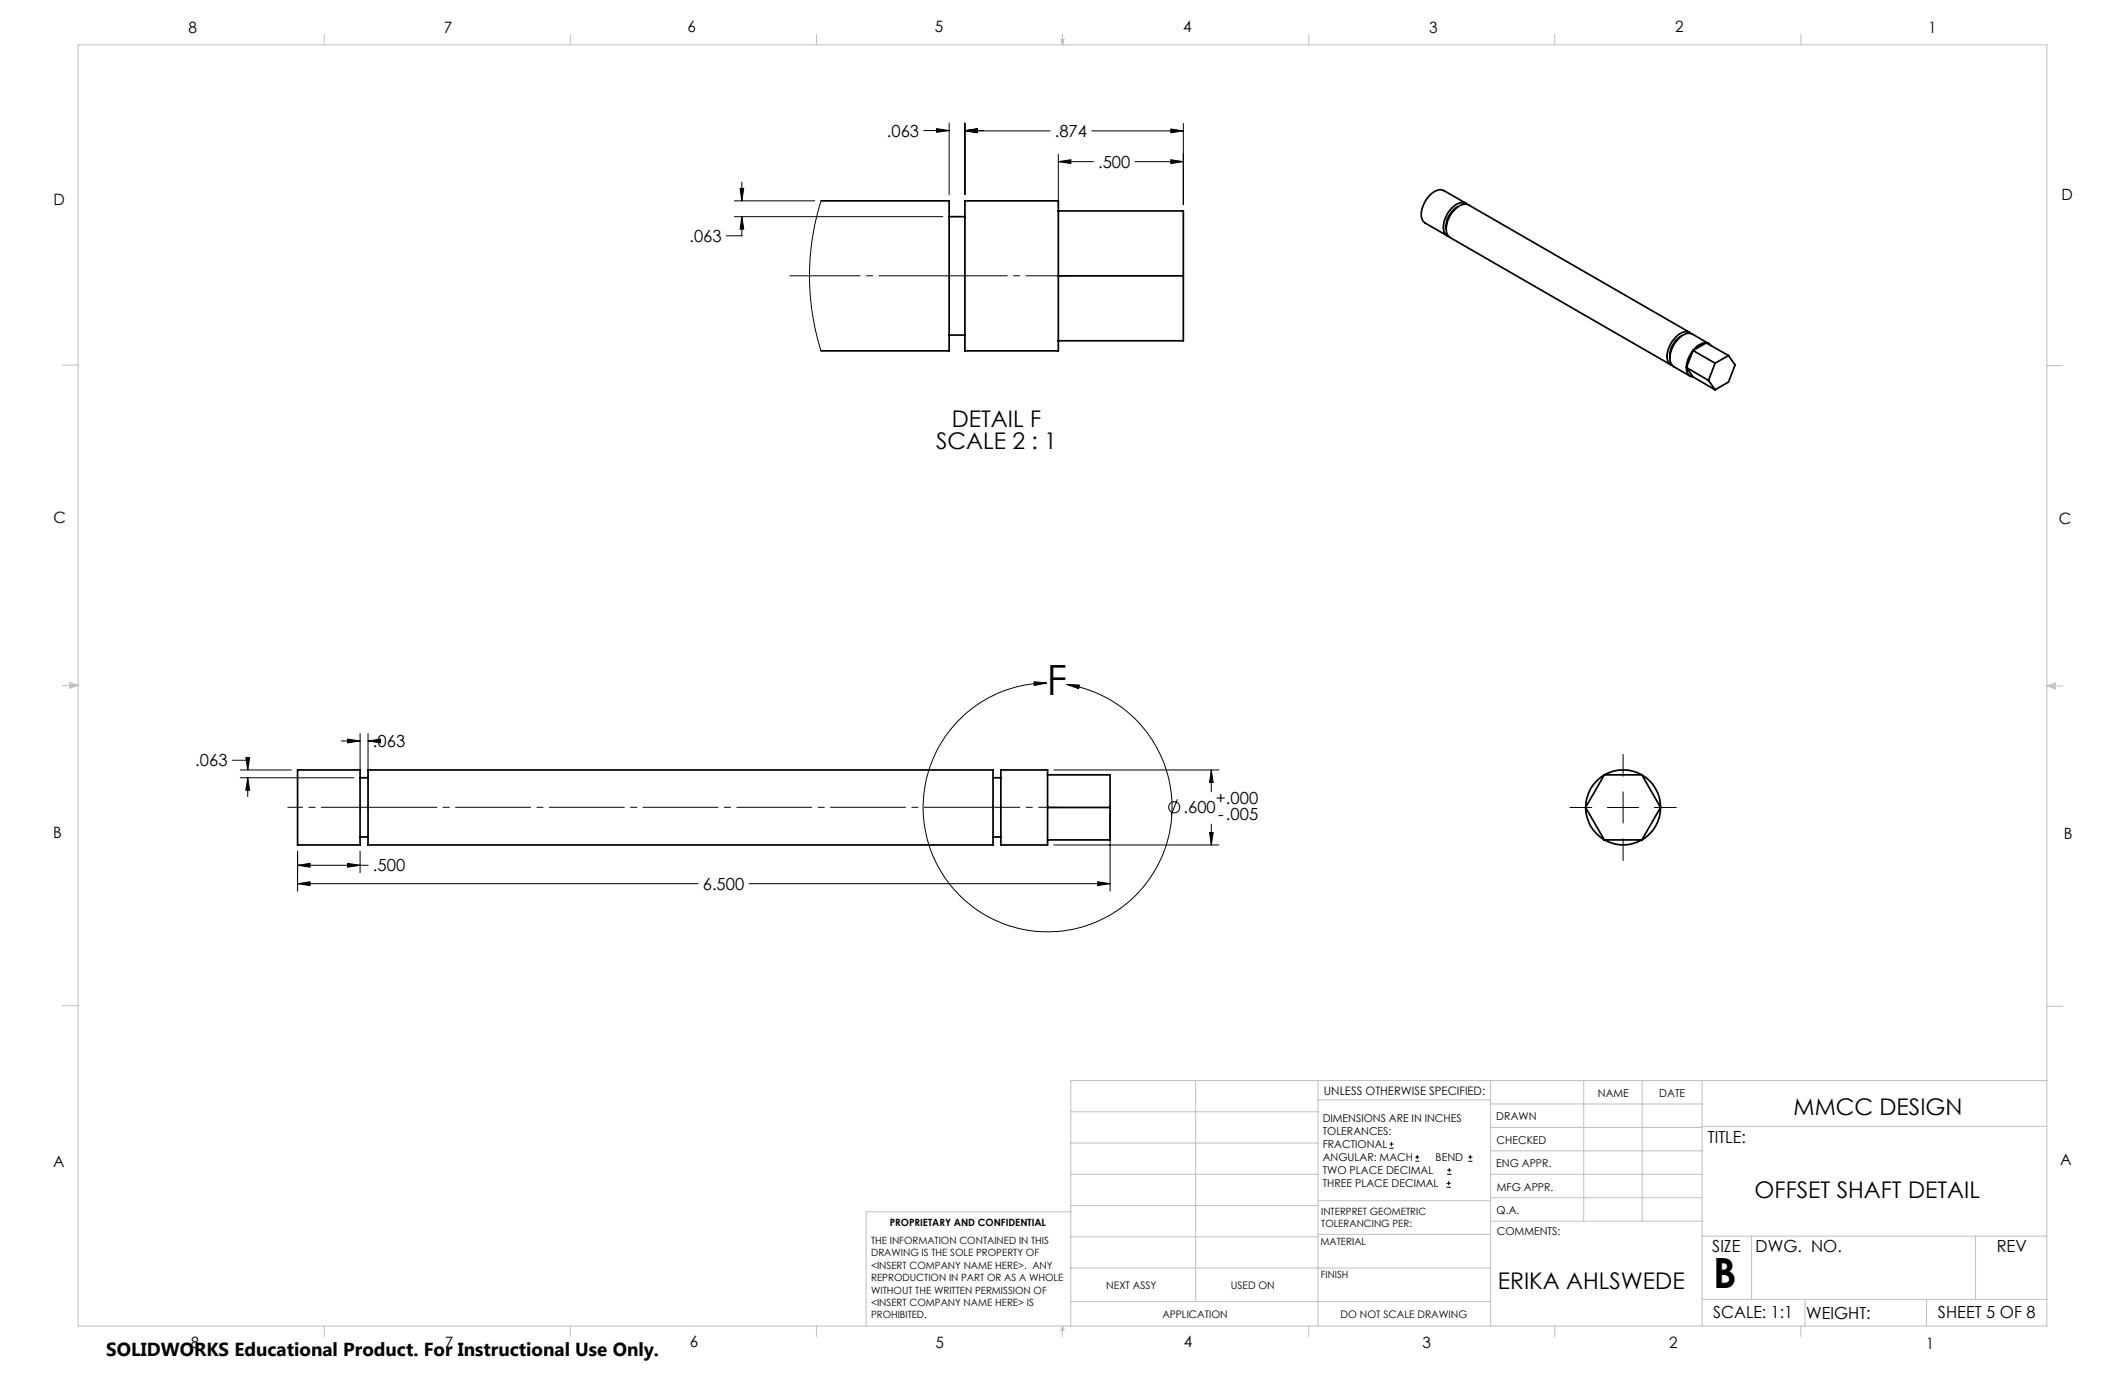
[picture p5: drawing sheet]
<svg xmlns="http://www.w3.org/2000/svg" width="432mm" height="279mm" viewBox="0 0 432 279" stroke-linecap="round" stroke-linejoin="round" font-family="sans-serif">
<g fill="none" stroke="#000" stroke-width=".2">
<path d="M150.4 38.3h.7l-.4 2.5zM150.7 37v3.8M187.7 26.5h5.2M190.3 26.1l2.6 .4-2.6 .4zM192.9 25v14.5M196.1 25v14.5M196.1 26.6h17.3M196.1 26.5h3.8M196.1 26.6l2.5-.4v.8zM196.1 26.5l2.5-.4v.8zM215.1 31.3v10.3M215.1 32.8h7.1"/>
<path d="M215.1 32.8l2.5-.3v.7zM221.8 26.6h18.7M230.6 32.8h9.9M237.9 32.5l2.6 .3-2.6 .4zM237.9 26.2l2.6 .4-2.6 .4zM240.5 25.1v16.5M149.2 44h42.4M149.2 40.8h16.4M150.7 44v3.9h-3.1M150.7 44l.4 2.6h-.7zM166.8 40.8l-1 3.9-.8 3.9-.5 5.9v4l.5 4.8 .8 4.2 1 3.8M210.1 138.5l2.6 .3-2.6 .5z"/>
<path d="M212.7 138.8a25.3 25.3 0 0 0-22.4 36.6 25.3 25.3 0 0 0 42.8 3.8 25.3 25.3 0 0 0-15.6-40l-.8-.1M216.7 139.1l2.6 .1-.1 .7zM47.2 154.5h3.1v2M48.8 156.5h10.4M48.8 158h23.1M50 153.9h.7l-.4 2.6zM50.3 158l.4 2.6h-.7zM50.3 158v3.9M69.4 150.6h3.8M70.6 150.2l2.6 .4-2.6 .4zM73.2 149v7.8M74.8 150.6l2.5-.4v.8z"/>
<path d="M74.8 149v7.8M74.8 150.6h.1M214.1 156.5h33.6M246.1 156.5v4.4M246.1 156.5l.4 2.5h-.7zM329.8 153.3v4.4M60.5 173v8.1M60.5 179.6h81.4M60.5 175.8h14.3M60.5 179.6l2.5-.4v.8zM60.5 175.8l2.5-.4v.8zM70.6 175.4l2.6 .4-2.6 .4z"/>
<path d="M73.2 173v4.3M152.2 179.6h73.4M214.1 171.7h33.6M223 179.2l2.6 .4-2.6 .4zM225.6 165.3v15.8M239.3 162.4l-1.4 3.3M245.8 169.2h.7l-.4 2.5zM246.1 167.5v4.2M319 164.1h4.5M326.6 164.1h6.4M329.8 160.9v6.4M329.8 170.4v4.5"/>
<path d="M336.2 164.1h4.4M282.3 233.3h.9M282.3 232.5h.9M282.8 232.1v.8M287.6 236h.8M287.6 235.1h.8M288 234.7v.8M294.1 238.6h.8M294.1 237.8h.8M294.5 237.4v.8M298.3 236h.9M298.3 235.1h.9"/>
<path d="M298.8 234.7v.8M293.9 241.3h.9M293.9 240.5h.9M294.4 240v.8"/>
<circle cx="238.6" cy="164" r="1.14"/>
</g>
<path d="M217.1 56h-21" fill="none" stroke="#000" stroke-width=".2" stroke-dasharray="15.2 1.3 1.3 1.3" stroke-dashoffset="6.6"/>
<path d="M192.9 56h-32.4" fill="none" stroke="#000" stroke-width=".2" stroke-dasharray="15.2 1.3 1.3 1.3" stroke-dashoffset="1"/>
<path d="M196.1 56h-3.2M74.8 164h-1.6M203.4 164h-1.6" fill="none" stroke="#000" stroke-width=".2" stroke-dasharray="15.2 1.3 1.3 1.3"/>
<path d="M214.9 164h-11.5" fill="none" stroke="#000" stroke-width=".2" stroke-dasharray="15.2 1.3 1.3 1.3" stroke-dashoffset="11.4"/>
<path d="M73.2 164h-14.7" fill="none" stroke="#000" stroke-width=".2" stroke-dasharray="15.2 1.3 1.3 1.3" stroke-dashoffset="7.4"/>
<path d="M201.8 164h-127" fill="none" stroke="#000" stroke-width=".2" stroke-dasharray="15.2 1.3 1.3 1.3" stroke-dashoffset="1.3"/>
<g fill="none" stroke="#c0c0c0" stroke-width=".2">
<path d="M15.9 9.1h400v260.4h-400zM65.9 6.9v2.2M115.9 6.9v2.2M165.9 6.9v2.2M215.6 8h.6l-.3 1.1zM215.7 8l.2 1.1M215.9 6.9v2.2M216 8l-.1 1.1M265.9 6.9v2.2M315.9 6.9v2.2M365.9 6.9v2.2M12.7 74.2h3.2"/>
<path d="M415.9 74.3h3.2M12.7 139.3h3.2M14.2 139.1l1.7 .2M14.2 138.7l1.7 .6-1.7 .5zM15.9 139.3l-1.7 .3M415.9 139.4h3.2M415.9 139.4l1.8-.6v1.2zM415.9 139.4l1.8 .3M417.7 139.2l-1.8 .2M12.7 204.4h3.2M243 219.6v44.9M267.8 219.6v49.9"/>
<path d="M302.9 219.6v49.9M321.8 219.6v28.5M333.7 219.6v28.5M345.9 219.6v49.9M415.9 204.5h3.2M415.9 219.6h-198.3v49.9M217.6 238.6h50.2M217.6 232.3h50.2M217.6 225.9h50.2M267.8 223.5h35.1M302.9 233.9h43M302.9 229.1h43"/>
<path d="M302.9 224.3h43M302.9 238.6h43M345.9 228.9h70M217.6 257.7h85.3M217.6 251.3h50.2M217.6 245h50.2M217.6 246.2h-41.6v23.3M267.8 250.8h35.1M267.8 244h35.1M302.9 248.1h43M302.9 243.4h43M345.9 251.2h70"/>
<path d="M355.9 251.2v12.9M401.4 251.2v12.9M65.9 269.5v2.1M115.9 269.5v2.1M165.9 269.5v2.1M215.9 269.5v2.1M215.9 269.5l.3 .8h-.6zM217.6 264.5h85.3M265.9 269.5v2.1M315.9 269.5v2.1M345.9 264.1h70M365.9 269.5v2.1"/>
<path d="M366.8 264.1v5.4M391.5 264.1v5.4"/>
</g>
<g fill="#000">
<path d="M210.1 138.5l2.6 .3-2.6 .5zM216.7 139.1l2.6 .1-.1 .7z"/>
<path d="M246.1 156.5l.4 2.5h-.7zM245.8 169.2h.7l-.4 2.5zM60.5 179.6l2.5-.4v.8zM223 179.2l2.6 .4-2.6 .4zM50 153.9h.7l-.4 2.6zM50.3 158l.4 2.6h-.7zM74.8 150.6l2.5-.4v.8zM70.6 150.2l2.6 .4-2.6 .4zM60.5 175.8l2.5-.4v.8zM70.6 175.4l2.6 .4-2.6 .4zM215.1 32.8l2.5-.3v.7zM237.9 32.5l2.6 .3-2.6 .4zM196.1 26.6l2.5-.4v.8zM237.9 26.2l2.6 .4-2.6 .4zM196.1 26.5l2.5-.4v.8zM190.3 26.1l2.6 .4-2.6 .4zM150.7 44l.4 2.6h-.7zM150.4 38.3h.7l-.4 2.5z"/>
</g>
<g fill="none" stroke="#000" stroke-width=".35">
<path d="M166.8 40.8h26.1v30.5h-26.1M192.9 44h3.2M215.1 42.9v-2.1h-19v30.5h19v-2M215.1 42.9v13.2M215.1 56.1v13.2M215.1 56.1h25.4M215.1 42.9h25.4v26.4h-25.4M296.3 42a4.6 4.6 0 0 0-2.4 4.1M297.9 41.3l-4.5-2.6a2.75 2.75 0 0 0-3.2 1.4 4.7 4.7 0 0 0-1.1 4.7l.4 .5 4.6 2.6M298.1 41.5a2.04 2.04 0 0 0-2.7 .4 5.1 5.1 0 0 0-1.9 5.5l.5 .5 .4 .1M192.9 68.1h3.2M341.7 68.3a4.7 4.7 0 0 0-2.4 4.1"/>
<path d="M342.7 74.7a1.63 1.63 0 0 0 1.3 1.9M342.7 74.7l4.5 2.6M342.7 74.7l1.3 1.9M343.4 67.6l-45-25.9a2.46 2.46 0 0 0-2.8 .9 5.1 5.1 0 0 0-1.5 5.1l.5 .6 44.9 25.9M343.6 67.8a2.04 2.04 0 0 0-2.7 .4 5.1 5.1 0 0 0-1.9 5.4l.8 .7M344 71.2a5.7 5.7 0 0 0-1.3 3.5M344 71.2l-1.3 3.5M344 71.2l4.5 2.6M344 76.6l4.5 2.6M346.7 69.7a3.4 3.4 0 0 0-2.7 1.5M346.7 69.7h.3l.7 .5M346.7 69.7l-2.7 1.5"/>
<path d="M346.7 69.7l4.5 2.5M347.2 77.3l1.3 1.9M347.3 69.9l-3.4-2a2.46 2.46 0 0 0-2.9 1 5.4 5.4 0 0 0-1.6 4.7l.7 .9 3.4 1.9M348.5 73.8l-1.3 3.5M351.2 72.2l-2.7 1.6M351.2 72.2l1.4 2-1.4 3.4-2.7 1.6M60.5 156.5h12.7v15.2h-12.7zM73.2 158h1.6M74.8 156.5h127v15.2h-127zM201.8 158h1.6M212.9 157.4v-.9h-9.5v15.2h9.5v-1M212.9 157.4v6.7"/>
<path d="M212.9 157.4h12.7v13.3h-12.7M326 157.4a7.8 7.8 0 0 1 7.6 0M326 157.4a7.7 7.7 0 0 0-3.8 6.7M326 157.4h7.6M326 157.4l-3.8 6.7M333.6 157.4a7.7 7.7 0 0 1 3.8 6.7M333.6 157.4l3.8 6.7M73.2 170.1h1.6M201.8 170.1h1.6M212.9 164.1v6.6M212.9 164.1h12.7M322.2 164.1a7.6 7.6 0 0 0 3.8 6.6"/>
<path d="M322.2 164.1l3.8 6.6M326 170.7a7.6 7.6 0 0 0 7.6 0M326 170.7h7.6M337.4 164.1a7.6 7.6 0 0 1-3.8 6.6M337.4 164.1l-3.8 6.6"/>
</g>
<g font-size="8.5">
<text x="212.7" y="141.3">F</text>
<text x="348.1" y="261.8">B</text>
</g>
<g font-size="4.7">
<text x="193.4" y="86.8">DETAIL F</text>
<text x="190.2" y="91.3">SCALE 2 : 1</text>
<text x="364.5" y="226.5">MMCC DESIGN</text>
<text x="356.5" y="243.5">OFFSET SHAFT DETAIL</text>
<text x="304.4" y="261.9">ERIKA AHLSWEDE</text>
</g>
<text font-size="3.8" x="21.6" y="275.5">SOLIDWORKS Educational Product. For Instructional Use Only.</text>
<g font-size="3.4">
<text x="180.2" y="27.8">.063</text>
<text x="214.3" y="27.9">.874</text>
<text x="223.1" y="34.1">.500</text>
<text x="140.1" y="49.2">.063</text>
<text x="39.7" y="155.8">.063</text>
<text x="75.8" y="151.8">.063</text>
<text x="240.5" y="165.3">.600</text>
<text x="247.1" y="163.4">+.000</text>
<text x="247.5" y="166.7">-.005</text>
<text x="75.8" y="177.1">.500</text>
<text x="142.8" y="180.8">6.500</text>
<text x="347.1" y="232.3">TITLE:</text>
<text x="347.9" y="254.3">SIZE</text>
<text x="356.7" y="254.4">DWG. NO.</text>
<text x="405.7" y="254.5">REV</text>
<text x="348.1" y="267.9">SCALE: 1:1</text>
<text x="367" y="268">WEIGHT:</text>
<text x="393.8" y="267.9">SHEET 5 OF 8</text>
</g>
<g font-size="3.2">
<text x="38.3" y="6.7">8</text>
<text x="90.2" y="6.7">7</text>
<text x="139.7" y="6.5">6</text>
<text x="190" y="6.5">5</text>
<text x="240.4" y="6.5">4</text>
<text x="290.4" y="6.7">3</text>
<text x="340.4" y="6.5">2</text>
<text x="391.9" y="6.7">1</text>
<text x="10.9" y="41.6">D</text>
<text x="418.9" y="40.7">D</text>
<text x="10.9" y="106.3">C</text>
<text x="418.4" y="106.4">C</text>
<text x="10.8" y="170.2">B</text>
<text x="419.4" y="170.6">B</text>
<text x="10.8" y="237.2">A</text>
<text x="418.6" y="236.8">A</text>
<text x="38.8" y="273.8">8</text>
<text x="90.4" y="273.8">7</text>
<text x="140.2" y="273.8">6</text>
<text x="190.1" y="273.9">5</text>
<text x="240.5" y="273.8">4</text>
<text x="289" y="273.9">3</text>
<text x="339.1" y="273.8">2</text>
<text x="391.4" y="274.1">1</text>
</g>
<text font-size="2.4" x="269" y="222.4">UNLESS OTHERWISE SPECIFIED:</text>
<g font-size="2.2">
<text x="268.8" y="228">DIMENSIONS ARE IN INCHES</text>
<text x="304.1" y="227.7">DRAWN</text>
<text x="324.7" y="222.9">NAME</text>
<text x="337.2" y="222.9">DATE</text>
<text x="268.8" y="230.6">TOLERANCES:</text>
<text x="268.8" y="233.3">FRACTIONAL</text>
<text x="304.1" y="232.6">CHECKED</text>
<text x="268.8" y="236">ANGULAR: MACH</text>
<text x="268.8" y="238.6">TWO PLACE DECIMAL</text>
<text x="291.7" y="236">BEND</text>
<text x="304" y="237.2">ENG APPR.</text>
<text x="268.8" y="241.3">THREE PLACE DECIMAL</text>
<text x="304.2" y="241.9">MFG APPR.</text>
<text x="304.1" y="246.7">Q.A.</text>
<text x="304.1" y="250.9">COMMENTS:</text>
</g>
<g font-size="2.1">
<text x="224.8" y="262">NEXT ASSY</text>
<text x="250.1" y="261.9">USED ON</text>
<text x="236.2" y="267.8">APPLICATION</text>
<text x="272.4" y="267.8">DO NOT SCALE DRAWING</text>
</g>
<g font-size="2">
<text x="180.8" y="249.2">PROPRIETARY AND CONFIDENTIAL</text>
<text x="268.5" y="246.8">INTERPRET GEOMETRIC</text>
<text x="268.5" y="249.4">TOLERANCING PER:</text>
<text x="177" y="252.8">THE INFORMATION CONTAINED IN THIS</text>
<text x="177" y="255.3">DRAWING IS THE SOLE PROPERTY OF</text>
<text x="177" y="257.8">&lt;INSERT COMPANY NAME HERE&gt;. ANY</text>
<text x="268.3" y="252.9">MATERIAL</text>
<text x="177" y="260.3">REPRODUCTION IN PART OR AS A WHOLE</text>
<text x="177" y="262.9">WITHOUT THE WRITTEN PERMISSION OF</text>
<text x="268.4" y="259.7">FINISH</text>
<text x="177" y="265.4">&lt;INSERT COMPANY NAME HERE&gt; IS</text>
<text x="177" y="267.9">PROHIBITED.</text>
</g>
</svg>
